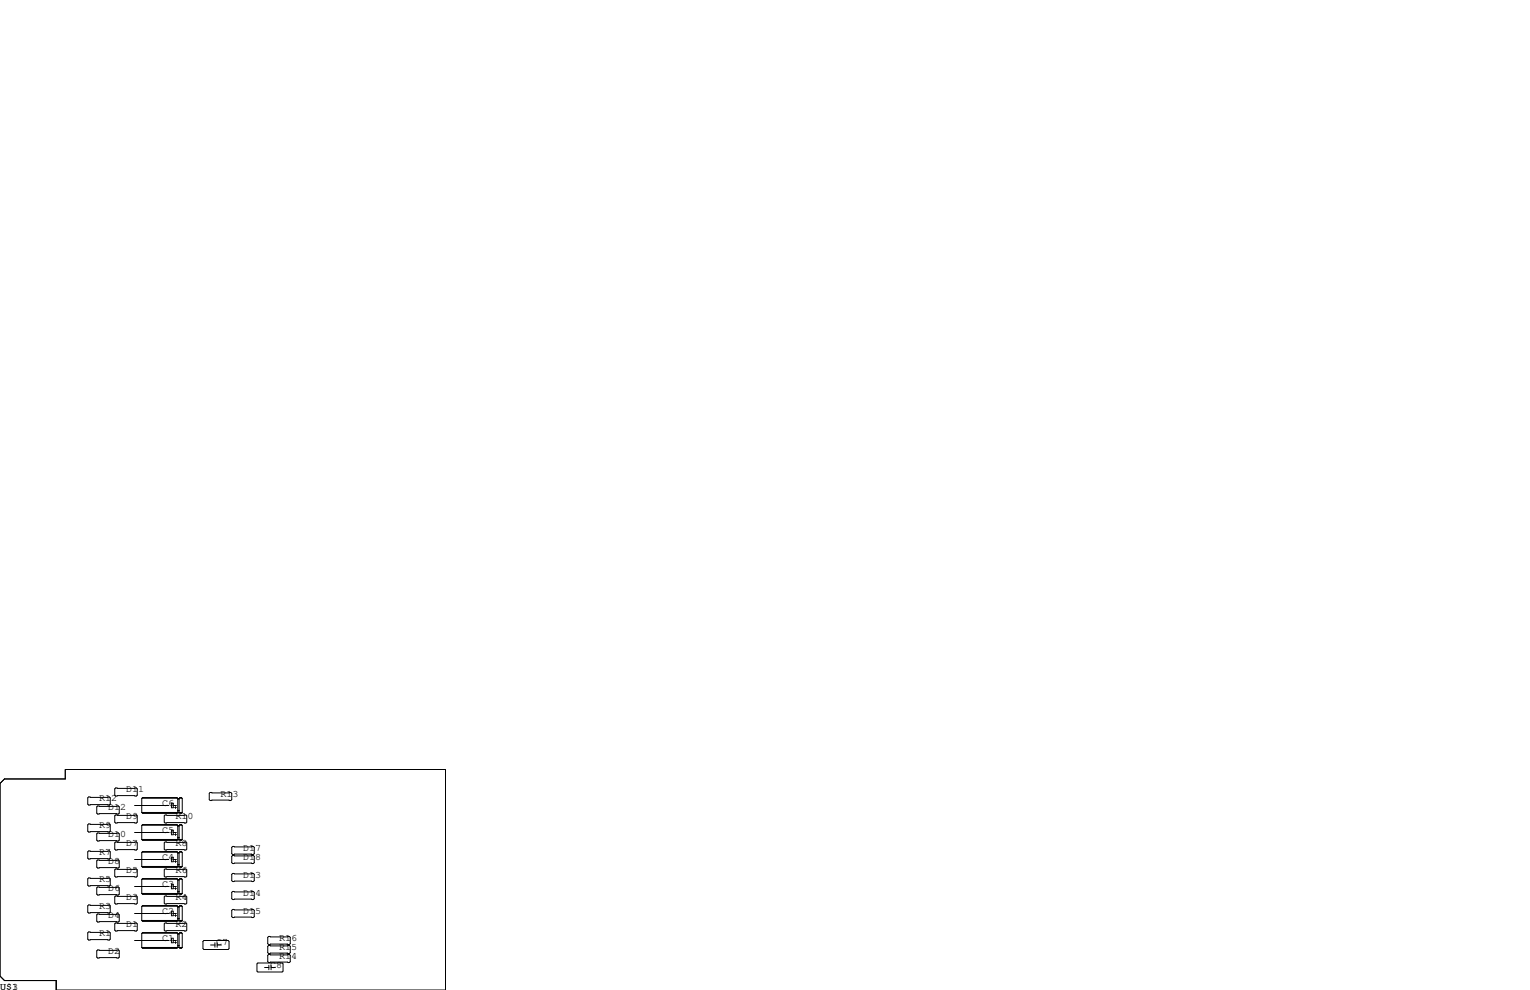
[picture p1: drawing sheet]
<svg xmlns="http://www.w3.org/2000/svg" width="432mm" height="279mm" viewBox="0 0 432 279" stroke-linecap="round" stroke-linejoin="round" font-family="sans-serif">
<g fill="none" stroke="#000" stroke-width=".28">
<path d="M0 221.1l1.3-1.3h17.1v-2.6h107.3v62.2h-109.8v-2.7h-14.6l-1.3-1.2zM25 224.9h5.9l.2 .3v1.7l-.2 .3h-5.9l-.2-.3v-1.7zM25 232.5h5.9l.2 .3v1.8l-.2 .2h-5.9l-.2-.2v-1.8zM27.6 227.5h5.8l.3 .2v1.8l-.3 .2h-5.8l-.3-.2v-1.8zM27.6 235.1h5.8l.3 .2v1.8l-.3 .3h-5.8l-.3-.3v-1.8zM32.6 222.4h5.9l.2 .2v1.8l-.2 .3h-5.9l-.2-.3v-1.8zM32.6 230h5.9l.2 .3v1.7l-.2 .3h-5.9l-.2-.3v-1.7zM32.6 237.6h5.9l.2 .3v1.7l-.2 .3h-5.9l-.2-.3v-1.7zM38 234.9h9.6M38 227.3h9.6M40 236.9h11.4M40 229.3h11.4"/>
<path d="M40.1 232.9h9.9M40.1 225.2h9.9M40.3 237h9.6M40.3 229.4h9.6M46.6 230h5.9l.2 .3v1.7l-.2 .3h-5.9l-.2-.3v-1.7zM46.6 237.6h5.9l.2 .3v1.7l-.2 .3h-5.9l-.2-.3v-1.7zM48.4 226.7h.5v1.3h-.5zM48.4 234.3h.5v1.3h-.5zM48.9 234.9h.9M48.9 227.3h.9M49.3 235.5h.5M49.3 227.9h.5"/>
<path d="M49.5 227.6v.6M49.5 235.3v.5M49.9 225.1h-9.6l-.3 .3v3.9M49.9 232.7h-9.6l-.3 .3v3.9M49.9 225.1l-9.6 .1M49.9 232.7l-9.6 .1M49.9 232.7l.3 .3M49.9 225.1l.3 .3M50.2 225.4v3.9l-.3 .3h-9.6l-.3-.3M50.2 233v3.9l-.3 .3h-9.6l-.3-.3M50.2 236.3h.3M50.2 233h.3"/>
<path d="M50.2 233.1h.3M50.2 228.7h.3M50.2 225.4h.3M50.2 225.5h.3M50.3 236.8h.1M50.3 229.2h.1M50.5 225.4v3.9l.3 .3h.4l.2-.3M50.5 233v3.9l.3 .3h.4l.2-.3M50.7 232.9h.6M50.7 225.2h.6M50.8 237h.4M50.8 229.4h.4"/>
<path d="M51.2 225.1l.2 .3v3.9M51.2 232.7l.2 .3v3.9M51.2 225.1l-.4 .1M51.2 232.7l-.4 .1M51.2 232.7h-.4l-.3 .3M51.2 225.1h-.4l-.3 .3M59.3 223.6h5.9l.2 .3v1.8l-.2 .2h-5.9l-.2-.2v-1.8zM65.7 238.9h5.8l.3 .2v1.8l-.3 .3h-5.8l-.3-.3v-1.8zM25 240.2h5.9l.2 .2v1.8l-.2 .2h-5.9l-.2-.2v-1.8zM25 247.8h5.9l.2 .2v1.8l-.2 .3h-5.9l-.2-.3v-1.8zM25 255.4h5.9l.2 .3v1.7l-.2 .3h-5.9l-.2-.3v-1.7zM27.6 242.7h5.8l.3 .3v1.7l-.3 .3h-5.8l-.3-.3v-1.7z"/>
<path d="M27.6 250.3h5.8l.3 .3v1.7l-.3 .3h-5.8l-.3-.3v-1.7zM27.6 257.9h5.8l.3 .3v1.8l-.3 .2h-5.8l-.3-.2v-1.8zM32.6 245.2h5.9l.2 .3v1.8l-.2 .2h-5.9l-.2-.2v-1.8zM32.6 252.9h5.9l.2 .2v1.8l-.2 .2h-5.9l-.2-.2v-1.8zM38 257.8h9.6M38 250.2h9.6M38 242.6h9.6M40 259.8h11.4M40 252.2h11.4M40 244.5h11.4M40.1 255.7h9.9M40.1 248.1h9.9"/>
<path d="M40.1 240.5h9.9M40.3 259.9h9.6M40.3 252.3h9.6M40.3 244.7h9.6M46.4 245.5l.2-.3h5.9l.2 .3v1.8l-.2 .2h-5.9l-.2-.2zM46.4 253.1l.2-.2h5.9l.2 .2v1.8l-.2 .2h-5.9l-.2-.2zM48.4 241.9h.5v1.3h-.5zM48.4 249.6h.5v1.2h-.5zM48.4 257.2h.5v1.2h-.5zM48.9 257.8h.9M48.9 250.2h.9M48.9 242.6h.9"/>
<path d="M49.3 258.4h.5M49.3 250.8h.5M49.3 243.1h.5M49.5 242.9v.5M49.5 250.5v.5M49.5 258.1v.5M49.9 240.3h-9.6l-.3 .3v3.9M49.9 248h-9.6l-.3 .2v4M49.9 255.6h-9.6l-.3 .2v4M49.9 240.3l-9.6 .1M49.9 248h-9.6M49.9 255.6h-9.6"/>
<path d="M49.9 255.6l.3 .2M49.9 248l.3 .2M49.9 240.3l.3 .3M50.2 240.6v3.9l-.3 .3h-9.6l-.3-.3M50.2 248.2v4l-.3 .2h-9.6l-.3-.2M50.2 255.8v4l-.3 .2h-9.6l-.3-.2M50.2 259.2h.3M50.2 255.8h.3M50.2 256h.3M50.2 255.9h.3M50.2 251.6h.3M50.2 248.2h.3"/>
<path d="M50.2 248.3h.3M50.2 244h.3M50.2 240.6h.3M50.2 240.7h.3M50.3 259.7h.1M50.3 252h.1M50.3 244.4h.1M50.5 240.6v3.9l.3 .3h.4l.2-.3M50.5 248.2v4l.3 .2h.4l.2-.2M50.5 255.8v4l.3 .2h.4l.2-.2M50.7 255.7h.6M50.7 248.1h.6"/>
<path d="M50.7 240.5h.6M50.8 259.9h.4M50.8 252.3h.4M50.8 244.7h.4M51.2 240.3l.2 .3v3.9M51.2 248l.2 .2v4M51.2 255.6l.2 .2v4M51.2 240.3l-.4 .1M51.2 248h-.4M51.2 255.6h-.4M51.2 255.6h-.4l-.3 .2M51.2 248h-.4l-.3 .2"/>
<path d="M51.2 240.3h-.4l-.3 .3M65.4 251.8l.3-.2h5.8l.3 .2v1.8l-.3 .3h-5.8l-.3-.3zM65.4 256.9l.3-.2h5.8l.3 .2v1.8l-.3 .3h-5.8l-.3-.3zM65.4 246.8l.3-.3h5.8l.3 .3v1.7l-.3 .3h-5.8l-.3-.3zM65.7 241.4h5.8l.3 .3v1.8l-.3 .2h-5.8l-.3-.2v-1.8zM25 263h5.9l.2 .3v1.7l-.2 .3h-5.9l-.2-.3v-1.7zM27.6 268.1h5.8l.3 .3v1.7l-.3 .3h-5.8l-.3-.3v-1.7zM32.6 260.5h5.9l.2 .2v1.8l-.2 .3h-5.9l-.2-.3v-1.8zM38 265.4h9.6M40 267.4h11.4M40.1 263.3h9.9M40.3 267.5h9.6"/>
<path d="M46.4 260.7l.2-.2h5.9l.2 .2v1.8l-.2 .3h-5.9l-.2-.3zM48.4 264.8h.5v1.3h-.5zM48.9 265.4h.9M49.3 266h.5M49.5 265.7v.6M49.9 263.2h-9.6l-.3 .3v3.9M49.9 263.2l.3 .3M49.9 263.2l-9.6 .1M50.2 263.5v3.9l-.3 .3h-9.6l-.3-.3M50.2 266.8h.3M50.2 263.5h.3M50.2 263.6h.3"/>
<path d="M50.3 267.3h.1M50.5 263.5v3.9l.3 .3h.4l.2-.3M50.7 263.3h.6M50.8 267.5h.4M51.2 263.2h-.4l-.3 .3M51.2 263.2l.2 .3v3.9M51.2 263.2l-.4 .1M57.3 265.7l.2-.3h6.9l.2 .3v2l-.2 .3h-6.9l-.2-.3zM59.4 266.7h1.3M60.7 266.1v1.2M61.3 266.7h1.2M61.3 266.1v1.2"/>
<path d="M72.5 272l.3-.2h6.8l.3 .2v2.1l-.3 .2h-6.8l-.3-.2zM74.7 273h1.2M75.6 267.1l.2-.3h5.9l.2 .3v1.8l-.2 .2h-5.9l-.2-.2zM75.6 269.6l.2-.2h5.9l.2 .2v1.8l-.2 .3h-5.9l-.2-.3zM75.6 264.5l.2-.2h5.9l.2 .2v1.8l-.2 .3h-5.9l-.2-.3zM75.9 272.4v1.3M76.5 272.4v1.3M76.5 273h1.2"/>
</g>
<g font-size="2.8">
<text x="27.9" y="226.1">R12</text>
<text x="35.6" y="223.5">D11</text>
<text x="45.7" y="227.3">C6</text>
<text x="62.2" y="224.8">R13</text>
<text x="27.9" y="233.7">R9</text>
<text x="30.5" y="228.6">D12</text>
<text x="35.6" y="231.1">D9</text>
<text x="49.5" y="231.1">R10</text>
<text x="30.5" y="236.2">D10</text>
<text x="35.6" y="238.8">D7</text>
<text x="45.7" y="234.9">C5</text>
<text x="49.5" y="238.8">R8</text>
<text x="27.9" y="241.3">R7</text>
<text x="30.5" y="243.8">D8</text>
<text x="45.7" y="242.6">C4</text>
<text x="68.6" y="242.6">D18</text>
<text x="68.6" y="240">D17</text>
<text x="27.9" y="248.9">R5</text>
<text x="30.5" y="251.5">D6</text>
<text x="35.6" y="246.4">D5</text>
<text x="45.7" y="250.2">C3</text>
<text x="49.5" y="246.4">R6</text>
<text x="68.6" y="247.6">D13</text>
<text x="27.9" y="256.5">R3</text>
<text x="35.6" y="254">D3</text>
<text x="45.7" y="257.8">C2</text>
<text x="49.5" y="254">R4</text>
<text x="68.6" y="252.7">D14</text>
<text x="68.6" y="257.8">D15</text>
<text x="30.5" y="259.1">D4</text>
<text x="35.6" y="261.6">D1</text>
<text x="49.5" y="261.6">R2</text>
<text x="27.9" y="264.2">R1</text>
<text x="30.5" y="269.2">D2</text>
<text x="45.7" y="265.4">C1</text>
<text x="61" y="266.7">C7</text>
<text x="78.7" y="268">R15</text>
<text x="78.7" y="265.4">R16</text>
<text x="76.2" y="273">C8</text>
<text x="78.7" y="270.5">R14</text>
<text x="0" y="279.4">U$1</text>
<text x="3.4" y="279.4">3</text>
</g>
</svg>
